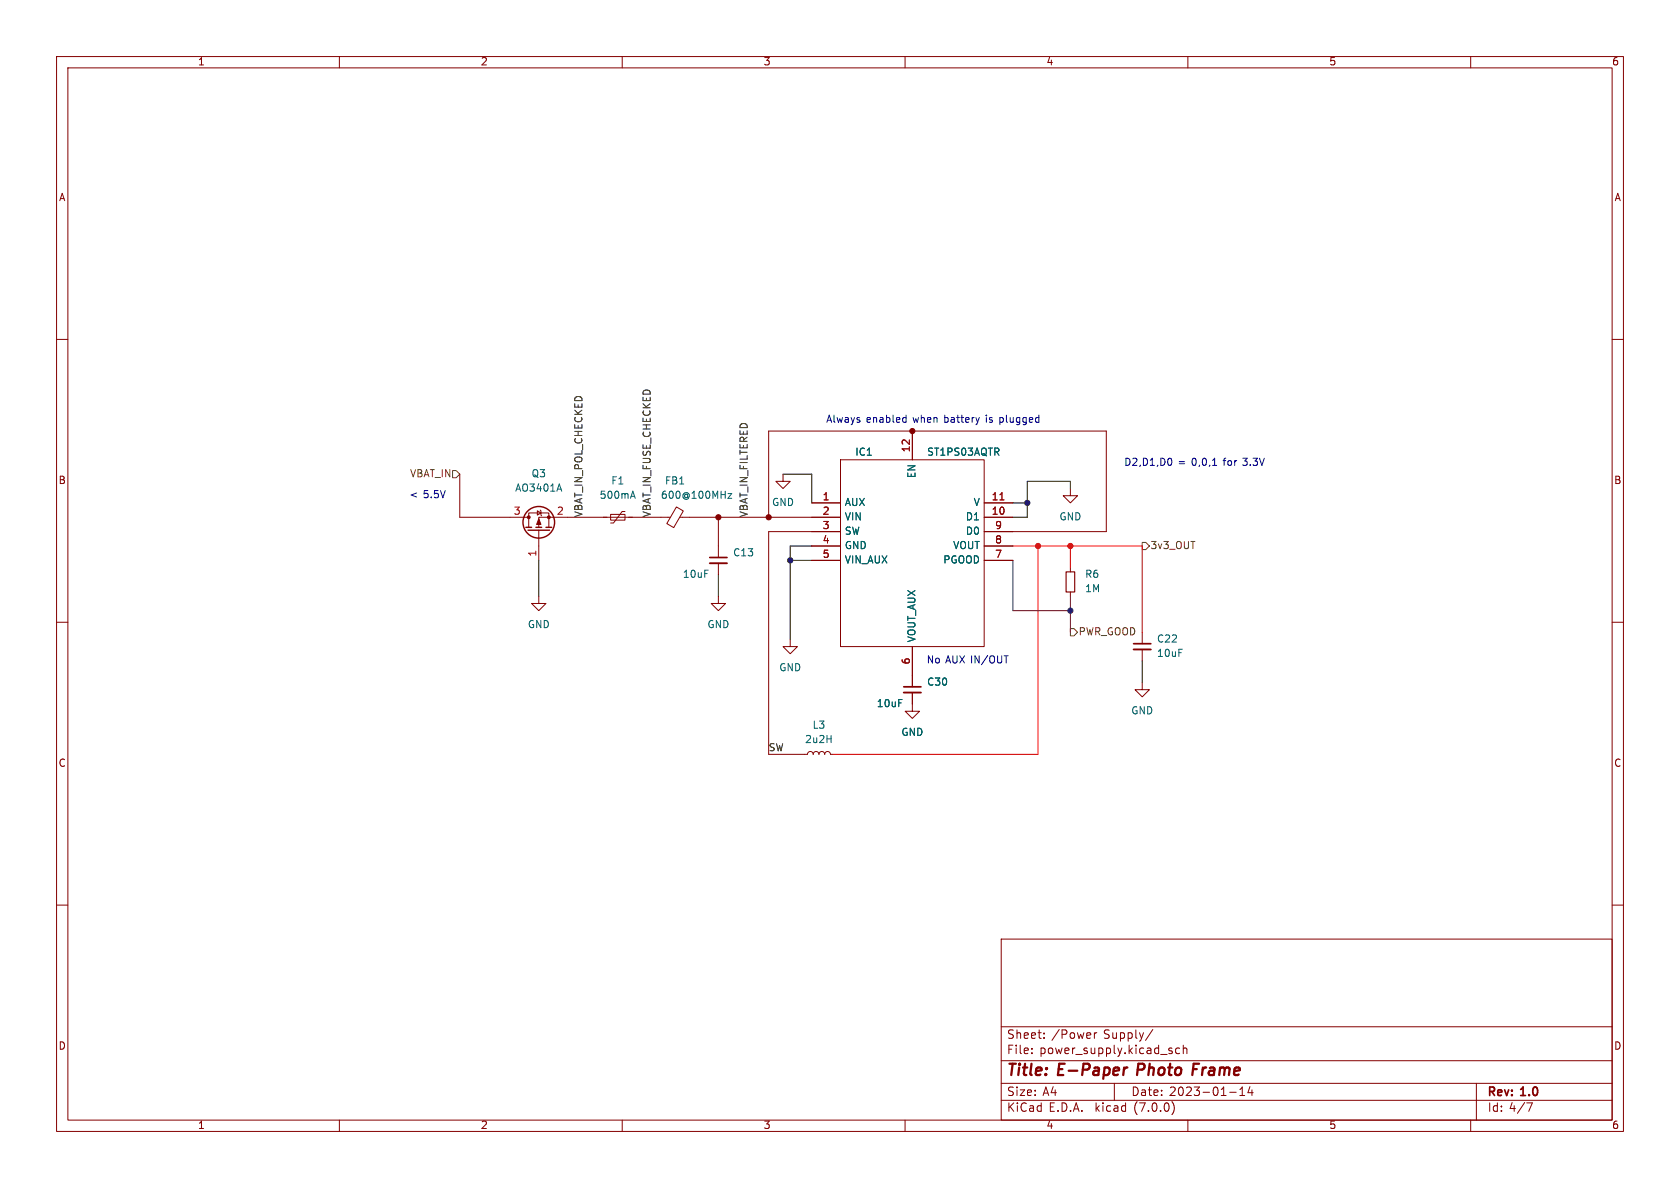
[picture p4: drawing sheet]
<svg xmlns="http://www.w3.org/2000/svg" width="297mm" height="210mm" viewBox="0 0 297 210" stroke-linecap="round" stroke-linejoin="round" font-family="sans-serif">
<g fill="none" stroke="#840000" stroke-width=".18">
<path d="M10 10h277v190h-277zM12 12h273v186h-273zM60 10v2M110 10v2M160 10v2M210 10v2M260 10v2M10 60h2M285 60h2M161.3 76.2v5.1M81.3 83.8v7.6h12.2M93.5 93.2v-2.5h3.5v2.5"/>
<path d="M95 90.3l.6 .4-.6 .4zM95.2 93.7v5.4M95.5 90.2l.1 .1v.8l.2 .1M107.9 90.9h2.6v1h-2.6zM110.5 90.4h-.5l-1.5 2.1h-.6M118.5 91.4h-23.3v1.8M119.6 89.6l1.2 .7-1.7 3-1.2-.7zM120.2 91.4h28.4M127 91.4v7.2M127 99.6v2M135.9 91.4v-15.2h59.7v17.8h-21.6M138.4 83.8v1.3h1.3l-1.3 1.3-1.2-1.3h1.2"/>
<path d="M143.5 88.9h5.1M143.5 96.5h5.1M143.5 99.1h5.1M148.6 81.3h25.4v33h-25.4zM148.6 94h-12.7v39.4h6.8l.2-.4 .4-.2 .3 .2 .2 .4 .1-.4 .4-.2 .3 .2 .2 .4 .1-.4 .4-.2 .4 .2 .1 .4 .2-.4 .3-.2 .4 .2 .1 .4h.5M174 88.9h5.1M174 91.4h5.1M174 96.5h5.1M174 99.1h5.1M189.2 86.4v1.2h1.3l-1.3 1.3-1.2-1.3h1.2M10 110h2M95.2 105.4v1.3h1.3l-1.3 1.3-1.2-1.3h1.2"/>
<path d="M127 105.4v1.3h1.3l-1.3 1.3-1.3-1.3h1.3M139.7 113v1.3h1.3l-1.3 1.3-1.3-1.3h1.3M161.3 114.3v7.1M189.2 100.3v.8M189.2 104.6v.8M201.9 111.8v2M201.9 114.8v2M285 110h2M161.3 122.4v3.3h1.3l-1.3 1.3-1.3-1.3h1.3M201.9 120.7v1.2h1.3l-1.3 1.3-1.2-1.3h1.2M10 160h2M285 160h2"/>
<path d="M177 166h108v32h-108zM60 198v2M110 198v2M160 198v2M177 194.5h108M177 191.5h108M177 187.5h108M177 181.5h108M182.4 186.1v.2M182.4 185.3v.2M184.6 183.4v.2M184.6 182.6v.2"/>
<path d="M193.5 182.6v1M193.9 182.6h-.3l-.1 .2M197 191.5v3M203.8 182l-1.3 1.9M207 185.8l.3 .2-.3 .3M207 185.3h.2M207.2 194.8a1.74 1.74 0 0 1 0 2.2M208.5 185.3h-.4l-.3 .2v.5l.2 .2h.5M209.2 185.4l.2-.1h.4v1M209.2 184.8v1.5M210 198v2M217.4 193.1h1.1"/>
<path d="M219.2 193.7h.8M219.2 192.6l.4-.4v1.5M221 192.1l-.4 1.1h.9M221.3 192.7v1M260 198v2M261 191.5v6.5M270.9 195l-.6 1.5"/>
</g>
<path d="M199.3 188.7l-.5 .2M210.9 189h.7M212 188h-1l-.2 2" fill="none" stroke="#840000" stroke-width=".4"/>
<path d="M188.5 101.1h1.5v3.5h-1.5z" fill="none" stroke="#840000" stroke-width=".2"/>
<path d="M176.8 88.4h.7" fill="none" stroke="#a90000" stroke-width=".18"/>
<path d="M125.5 99.6h3M200.4 114.8h3.1M159.8 122.4h3" fill="none" stroke="#840000" stroke-width=".33"/>
<path d="M125.5 98.6h3M200.4 113.8h3.1M159.8 121.4h3" fill="none" stroke="#840000" stroke-width=".3"/>
<path d="M98.9 85.6l.4 1.2M111.6 87.7h.6M111.9 86.8l.4 1.3M128.7 87.3h.7l-.7 .8h.7" fill="none" stroke="#006464" stroke-width=".18"/>
<g fill="none" stroke="#840000" stroke-width=".25">
<path d="M93 93.2h1M93.3 93.7h3.9M94.7 93.2h1.1M96.5 93.2h1"/>
<circle cx="95.2" cy="92.3" r="2.79"/>
</g>
<g fill="#840000" stroke="#840000" stroke-width=".18">
<path d="M95.2 91.7l.4 1h-.7z"/>
<circle cx="97" cy="91.4" r=".25"/>
<circle cx="93.5" cy="91.4" r=".25"/>
<circle cx="161.3" cy="76.2" r=".46"/>
<circle cx="135.9" cy="91.4" r=".46"/>
<circle cx="127" cy="91.4" r=".46"/>
</g>
<path d="M80 83.2h.6l.7 .6-.7 .7h-.6zM201.9 95.9h.7l.6 .6-.6 .7h-.7zM189.2 111.1h.7l.6 .7-.6 .6h-.7z" fill="none" stroke="#725600" stroke-width=".18"/>
<path d="M159.8 73.8l.4 .1M160.2 73.4v1.3M160.2 74.6l-.4 .1M173.1 73.8l-.3 .9M207 81.1l.2 .4-.2 .7M214.4 82.3h.7" fill="none" stroke="#0000c2" stroke-width=".18"/>
<path d="M179.1 99.1v8.9h10.1M189.2 105.4v6.4" fill="none" stroke="#480048" stroke-width=".18"/>
<path d="M179.1 96.5h22.8v15.3M183.5 96.5v36.9h-36.2M189.2 96.5v3.8" fill="none" stroke="#ff0200" stroke-width=".18"/>
<path d="M95.2 99.1v6.3M138.4 83.8h5.1v5.1M139.7 99.1h3.8M143.5 96.5h-3.8v16.5M179.1 88.9h2.5M189.2 86.4v-1.3h-7.6v6.3h-2.5M127 101.6v3.8M201.9 116.8v3.9" fill="none" stroke="#000" stroke-width=".18"/>
<circle cx="189.2" cy="108" r=".46" fill="#480048" stroke="#480048" stroke-width=".18"/>
<g fill="#ff0200" stroke="#ff0200" stroke-width=".18">
<circle cx="183.5" cy="96.5" r=".46"/>
<circle cx="189.2" cy="96.5" r=".46"/>
</g>
<g fill="#000" stroke="#000" stroke-width=".18">
<circle cx="139.7" cy="99.1" r=".46"/>
<circle cx="181.6" cy="88.9" r=".46"/>
</g>
<g font-size="2.8" fill="#840000">
<text x="178" y="190.8">Title:</text>
<text x="187.1" y="190.8">E-Paper</text>
<text x="201.7" y="190.8">Photo</text>
<text x="212.1" y="190.8">Frame</text>
</g>
<g font-size="2.1" fill="#840000">
<text x="178" y="183.9">Sheet:</text>
<text x="185.9" y="183.9">/Power</text>
<text x="195.1" y="183.9">Supply/</text>
<text x="178" y="186.6">File:</text>
<text x="183.8" y="186.6">power_supply.kicad_sch</text>
<text x="178" y="196.8">KiCad</text>
<text x="178" y="194">Size:</text>
<text x="184.3" y="194">A4</text>
<text x="185.4" y="196.8">E.D.A.</text>
<text x="193.7" y="196.8">kicad</text>
<text x="200" y="194">Date:</text>
<text x="200.6" y="196.8">(7.0.0)</text>
<text x="206.7" y="194">2023-01-14</text>
<text x="263" y="194.2">Rev:</text>
<text x="263" y="196.8">Id: 4/7</text>
<text x="269" y="194.2">1.0</text>
</g>
<g font-size="1.8" fill="#840000">
<text x="35" y="11.8">1</text>
<text x="85" y="11.8">2</text>
<text x="135" y="11.8">3</text>
<text x="185" y="11.8">4</text>
<text x="235" y="11.8">5</text>
<text x="285" y="11.8">6</text>
<text x="10.4" y="35.8">A</text>
<text x="285.4" y="35.8">A</text>
<text x="10.3" y="85.8">B</text>
<text x="285.3" y="85.8">B</text>
<text x="10.3" y="135.8">C</text>
<text x="285.3" y="135.8">C</text>
<text x="10.3" y="185.8">D</text>
<text x="285.3" y="185.8">D</text>
<text x="35" y="199.8">1</text>
<text x="85" y="199.8">2</text>
<text x="135" y="199.8">3</text>
<text x="185" y="199.8">4</text>
<text x="235" y="199.8">5</text>
<text x="285" y="199.8">6</text>
</g>
<g font-size="1.8" fill="#0000c2">
<text x="146" y="74.9">Always</text>
<text x="153.2" y="74.9">enabled</text>
<text x="161.5" y="74.9">when</text>
<text x="167.1" y="74.9">battery</text>
<text x="174.6" y="74.9">is</text>
<text x="177.1" y="74.9">plugged</text>
<text x="198.8" y="82.6">D2,D1,D0</text>
<text x="208.3" y="82.6">=</text>
<text x="210.8" y="82.6">0,0,1</text>
<text x="216.5" y="82.6">for</text>
<text x="220" y="82.6">3.3V</text>
<text x="72.4" y="88.3">&lt;</text>
<text x="74.9" y="88.3">5.5V</text>
<text x="163.8" y="117.5">No AUX IN/OUT</text>
</g>
<g font-size="1.8" fill="#006464">
<text x="151.1" y="80.8">IC1</text>
<text x="163.8" y="80.8">ST1PS03AQTR</text>
<text x="91" y="87.2">AO3401A</text>
<text x="93.9" y="84.6">Q3</text>
<text x="106" y="88.5">500mA</text>
<text x="108" y="85.9">F1</text>
<text x="116.8" y="88.5">600@100MHz</text>
<text x="117.5" y="85.9">FB1</text>
<text x="136.4" y="89.7">GND</text>
<text x="149.4" y="89.7">AUX</text>
<text x="162.1" y="84.6" transform="rotate(-90 162.1 84.6)">EN</text>
<text x="172" y="89.7">V</text>
<text x="149.4" y="92.3">VIN</text>
<text x="149.4" y="94.8">SW</text>
<text x="170.6" y="92.3">D1</text>
<text x="170.6" y="94.8">D0</text>
<text x="187.2" y="92.3">GND</text>
<text x="129.5" y="98.6">C13</text>
<text x="149.4" y="97.3">GND</text>
<text x="149.4" y="99.9">VIN_AUX</text>
<text x="166.6" y="99.9">PGOOD</text>
<text x="168.4" y="97.3">VOUT</text>
<text x="120.7" y="102.4">10uF</text>
<text x="191.8" y="102.4">R6</text>
<text x="191.8" y="105">1M</text>
<text x="93.3" y="111.3">GND</text>
<text x="125" y="111.3">GND</text>
<text x="162.1" y="113.5" transform="rotate(-90 162.1 113.5)">VOUT_AUX</text>
<text x="204.5" y="113.9">C22</text>
<text x="137.7" y="118.9">GND</text>
<text x="204.5" y="116.4">10uF</text>
<text x="154.9" y="125.3">10uF</text>
<text x="163.8" y="121.5">C30</text>
<text x="142.3" y="131.6">2u2H</text>
<text x="143.6" y="129.1">L3</text>
<text x="159.3" y="130.4">GND</text>
<text x="199.9" y="126.6">GND</text>
</g>
<g font-size="1.8" fill="#a90000">
<text x="161" y="80" transform="rotate(-90 161 80)">12</text>
<text x="145.4" y="88.6">1</text>
<text x="175.3" y="88.6">11</text>
<text x="90.8" y="91.2">3</text>
<text x="98.4" y="91.2">2</text>
<text x="145.4" y="91.2">2</text>
<text x="145.4" y="93.7">3</text>
<text x="175.3" y="91.2">10</text>
<text x="175.9" y="93.7">9</text>
<text x="95" y="98.5" transform="rotate(-90 95 98.5)">1</text>
<text x="145.4" y="96.3">4</text>
<text x="145.4" y="98.8">5</text>
<text x="175.9" y="98.8">7</text>
<text x="175.9" y="96.3">8</text>
<text x="161" y="117.5" transform="rotate(-90 161 117.5)">6</text>
</g>
<g font-size="1.8" fill="#725600">
<text x="72.4" y="84.6">VBAT_IN</text>
<text x="203.4" y="97.3">3v3_OUT</text>
<text x="190.7" y="112.6">PWR_GOOD</text>
</g>
<g font-size="1.8" fill="#0f0f0f">
<text x="103.2" y="91.4" transform="rotate(-90 103.2 91.4)">VBAT_IN_POL_CHECKED</text>
<text x="115.2" y="91.4" transform="rotate(-90 115.2 91.4)">VBAT_IN_FUSE_CHECKED</text>
<text x="132.4" y="91.4" transform="rotate(-90 132.4 91.4)">VBAT_IN_FILTERED</text>
<text x="135.9" y="133">SW</text>
</g>
</svg>
